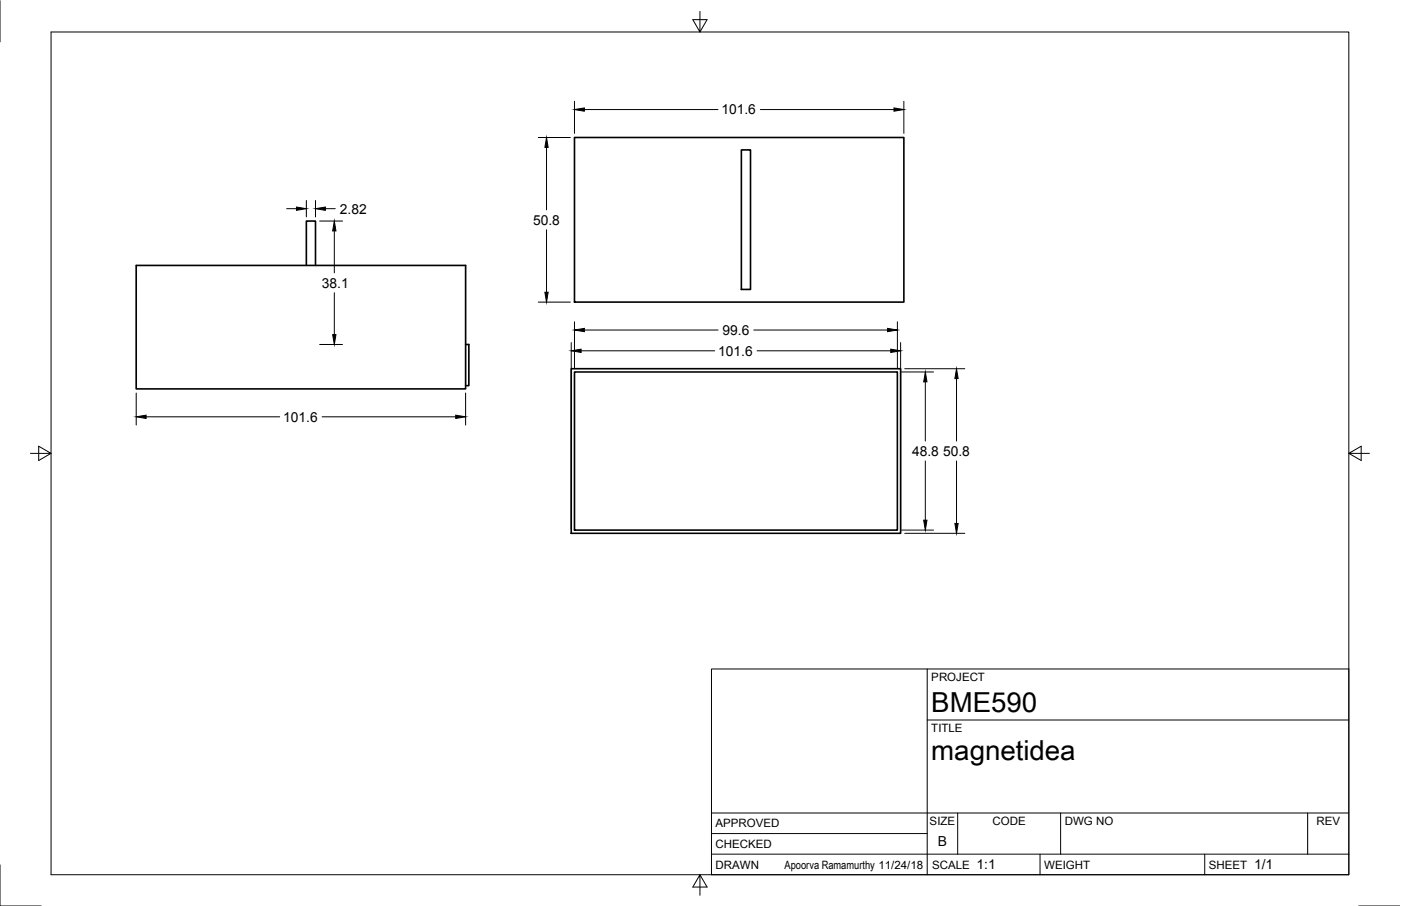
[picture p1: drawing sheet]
<svg xmlns="http://www.w3.org/2000/svg" width="432mm" height="279mm" viewBox="0 0 432 279" stroke-linecap="round" stroke-linejoin="round" font-family="sans-serif">
<!-- layer: Visible -->
<path d="M177.1 42.4h101.5v50.8h-101.5zM228.5 46.2h2.8v43.1h-2.8zM42 81.9h101.5v38h-101.5zM94.4 81.9v-13.7h2.8v13.7M143.5 106.2h1v12.7h-1M176.1 113.7h101.5v50.8h-101.5zM177.1 114.7h99.5v48.8h-99.5z" fill="none" stroke="#000" stroke-width=".5"/>
<!-- layer: Border -->
<path d="M0 .2v12.7M15.7 9.9h400v259.9h-400zM215.7 3.5v6.4l-2.2-3.8h4.4l-2.2 3.8M9.4 139.8h6.3l-3.8-2.2v4.4l3.8-2.2M415.7 139.8l3.8 2.2v-4.4l-3.8 2.2h6.4M0 266.7v12.7h12.7M215.7 269.8l2.2 3.8h-4.4l2.2-3.8v6.3M418.8 279.4h12.7" fill="none" stroke="#000" stroke-width=".31"/>
<!-- layer: Titleblock -->
<path d="M219.3 206.3h196.4v63.5h-196.4zM285.8 206.3v63.5M285.8 222h129.9M219.3 257.1h66.5M219.3 250.7h196.4M295.2 250.7v12.7M326.9 250.7v12.7M403 250.7v12.7M219.3 263.4h196.4M320.5 263.4v6.4M371.3 263.4v6.4" fill="none" stroke="#000" stroke-width=".31"/>
<!-- layer: Dimensions -->
<g fill="none" stroke="#000" stroke-width=".31">
<path d="M177.1 31.3v9.8M180.1 33.8h41.2M234.3 33.8h41.2M278.6 31.3v9.8M165.9 42.4h9.9M168.4 45.5v19.2M88.3 64.4h3.1M94.4 61.8v5.1M97.2 61.8v5.1M98.5 68.2h7.1M100.3 64.4h3M103 71.2v12.9"/>
<path d="M168.4 70.9v19.2M103 90.3v12.9M165.9 93.2h9.9M177.1 99.2v14.2M276.6 99.2v14.2M98.5 106.2h7.1M176.1 105.6v57.6M179.1 108.2h41.2M180.1 101.8h41.2M232.3 101.8h41.2M233.3 108.2h41.2M277.6 105.6v57.6"/>
<path d="M277.8 114.7h9.9M278.8 113.7h18.5M285.2 117.8v18.2M294.8 116.8v19.2M42 121.2v9.9M45 128.5h41.2M99.3 128.5h41.2M143.5 121.2v9.9M285.2 142.2v18.2M294.8 142.2v19.2M277.8 163.5h9.9M278.8 164.5h18.5"/>
</g>
<g fill="#000" stroke="#000" stroke-width=".31">
<path d="M177.1 33.8l3-.5v1zM275.5 33.3l3.1 .5-3.1 .5zM168.4 42.4l.6 3.1h-1.1zM91.4 63.9l3 .5-3 .5zM97.2 64.4l3.1-.5v1zM103 68.2l.5 3h-1zM167.9 90.1h1.1l-.6 3.1zM102.5 103.2h1l-.5 3zM176.1 108.2l3-.5v1zM177.1 101.8l3-.5v1zM273.5 101.3l3.1 .5-3.1 .5zM274.5 107.7l3.1 .5-3.1 .5z"/>
<path d="M285.2 114.7l.5 3.1h-1zM294.8 113.7l.5 3.1h-1zM42 128.5l3-.5v1zM140.5 128l3 .5-3 .5zM284.7 160.4h1l-.5 3.1zM294.3 161.4h1l-.5 3.1z"/>
</g>
<g font-size="8.5">
<text x="287" y="219.5">BME590</text>
<text x="287" y="234.5">magnetidea</text>
</g>
<g font-size="4.3">
<text x="222.4" y="35.3">101.6</text>
<text x="104.8" y="65.9">2.82</text>
<text x="164.3" y="69.3">50.8</text>
<text x="99.2" y="88.7">38.1</text>
<text x="222.7" y="103.3">99.6</text>
<text x="221.4" y="109.7">101.6</text>
<text x="87.3" y="130">101.6</text>
<text x="281.1" y="140.6">48.8</text>
<text x="290.7" y="140.6">50.8</text>
<text x="289.1" y="261">B</text>
<text x="301" y="268.1">1:1</text>
<text x="386.5" y="268.1">1/1</text>
</g>
<g font-size="3.5">
<text x="287" y="210.1">PROJECT</text>
<text x="287" y="225.9">TITLE</text>
<text x="220.5" y="255.2">APPROVED</text>
<text x="286.5" y="254.5">SIZE</text>
<text x="305.9" y="254.5">CODE</text>
<text x="328.2" y="254.5">DWG NO</text>
<text x="405.7" y="254.5">REV</text>
<text x="220.5" y="261.5">CHECKED</text>
<text x="220.5" y="267.9">DRAWN</text>
<text x="241.8" y="267.9">Apoorva Ramamurthy 11/24/18</text>
<text x="287.3" y="267.9">SCALE</text>
<text x="321.8" y="267.9">WEIGHT</text>
<text x="372.6" y="267.9">SHEET</text>
</g>
</svg>
